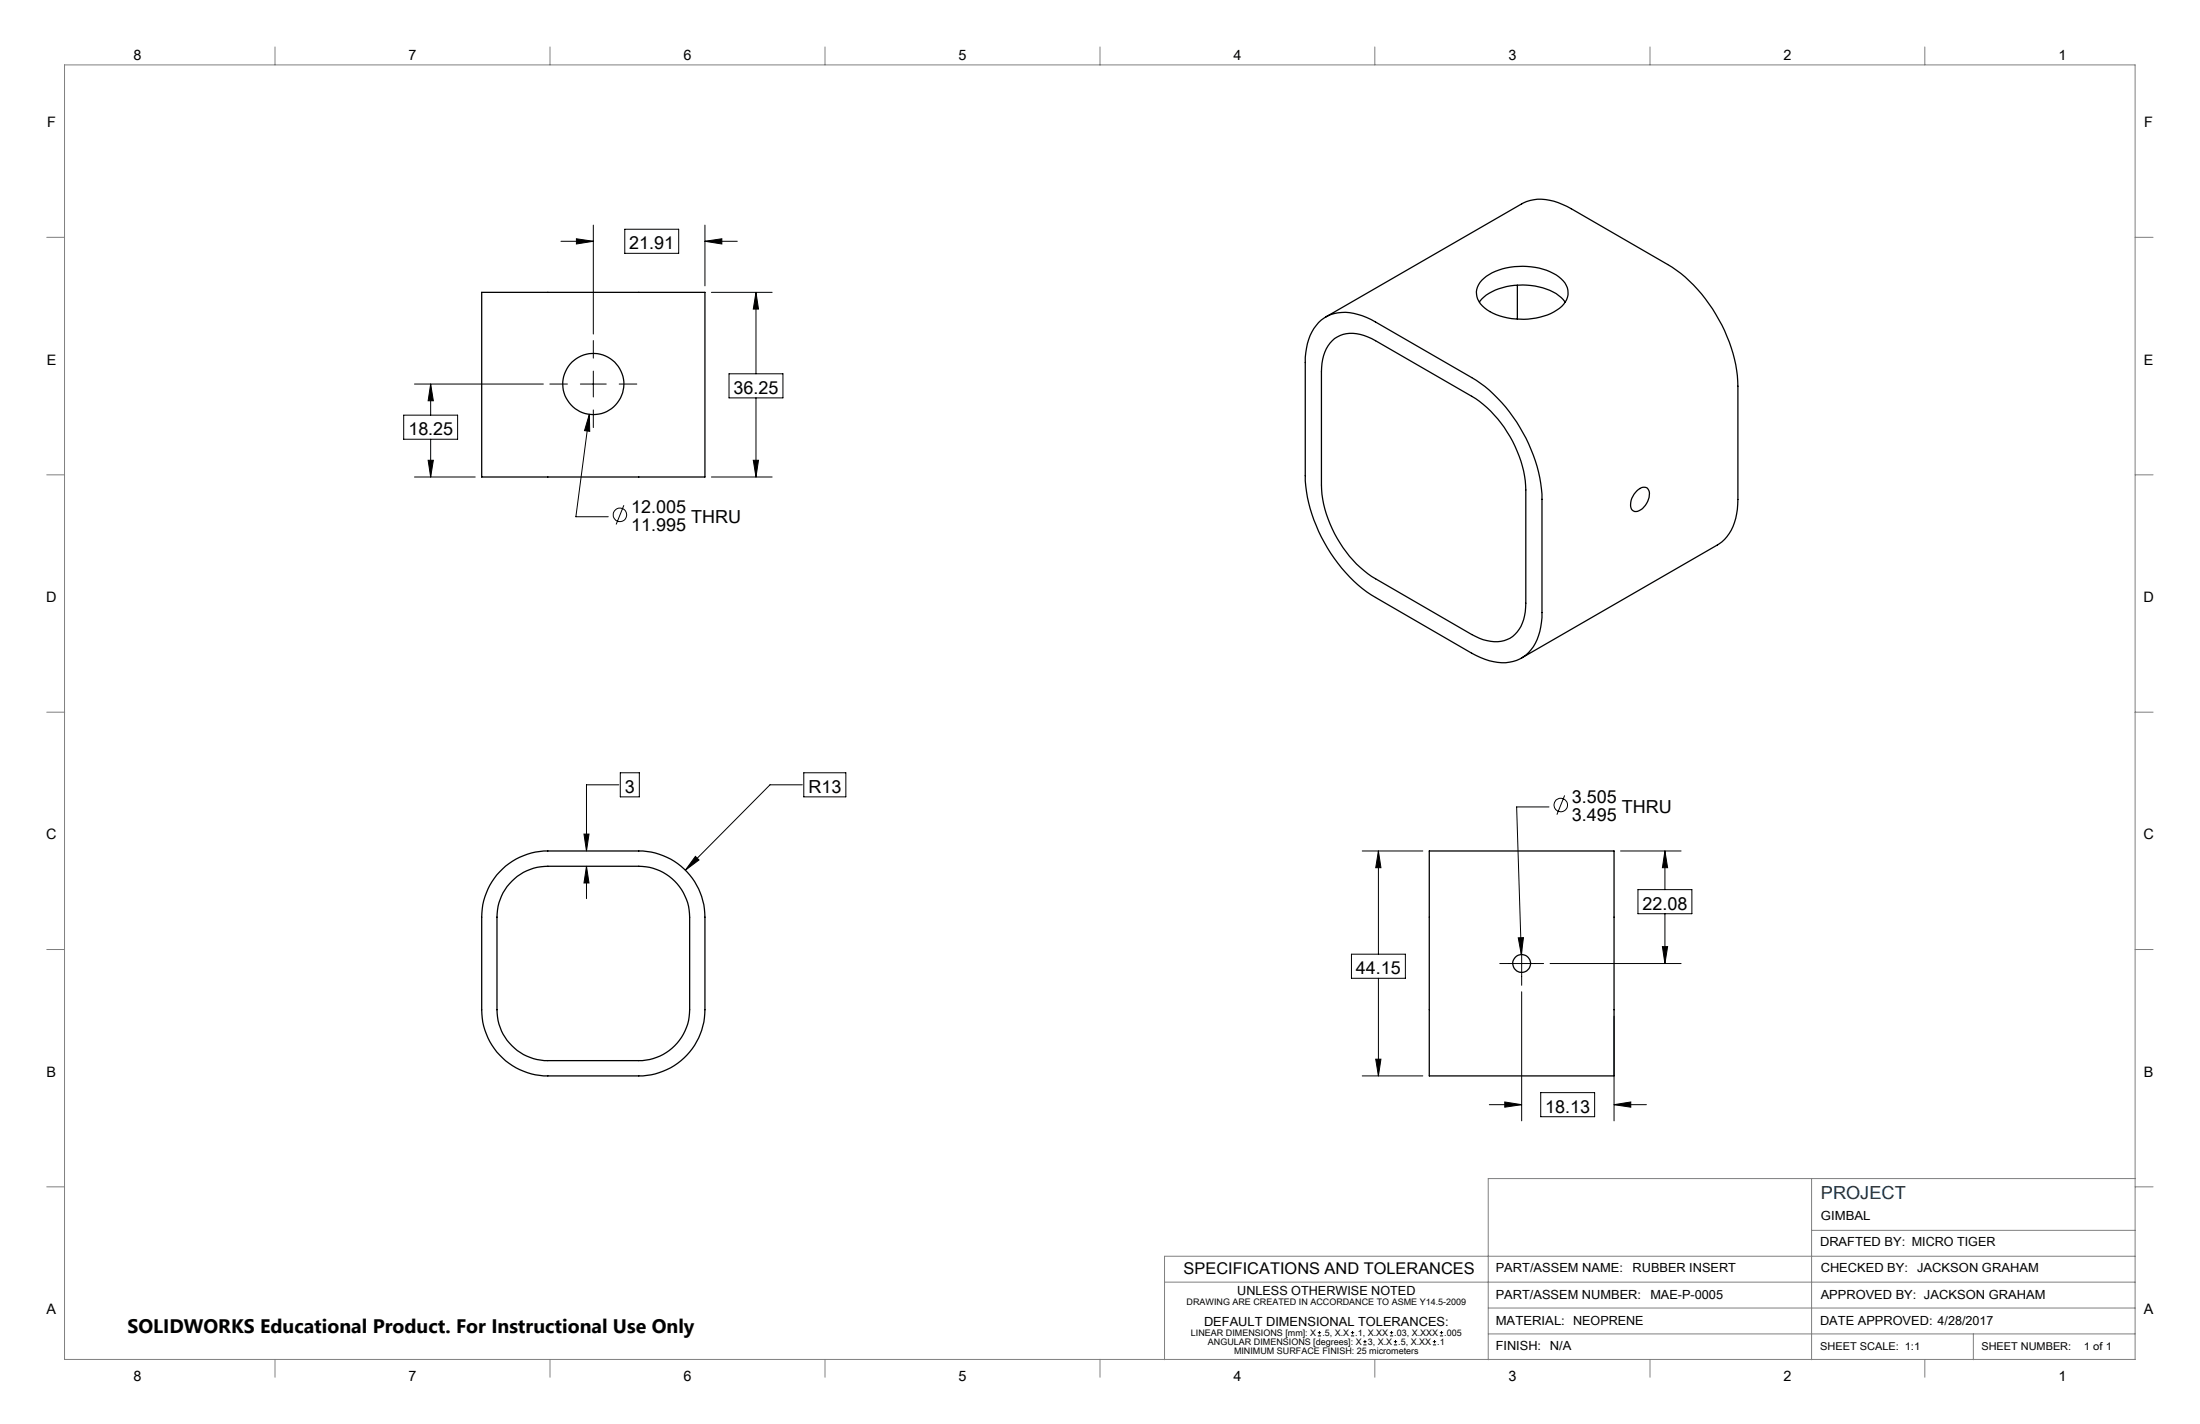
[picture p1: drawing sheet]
<svg xmlns="http://www.w3.org/2000/svg" width="432mm" height="279mm" viewBox="0 0 432 279" stroke-linecap="round" stroke-linejoin="round" font-family="sans-serif">
<g fill="none" stroke="#000" stroke-width=".2">
<path d="M110.1 47.3h6.4M113.1 46.8l3.4 .5-3.4 .6zM116.5 44.2v21.3M122.6 45h10.6v4.7h-10.6zM138.4 47.3l3.3-.5v1.1zM138.4 44.2v11.9M138.4 47.3h6.3M139.6 57.4h12M148.4 57.4l.5 3.2h-1.1zM148.4 57.4v15.9M81.4 75.4h25.2M84.5 75.4l.6 3.2h-1.1z"/>
<path d="M84.5 75.4v6.1M107.9 75.4h3.5M113.9 75.4h5.1M116.5 66.8v3.5M116.5 72.8v5.1M121.5 75.4h3.5M143.1 73.3h10.6v4.8h-10.6zM148.4 78.1v15.5M79.2 81.5h10.6v4.7h-10.6zM81.4 93.6h11.9M84 90.3h1.1l-.6 3.3zM84.5 86.2v7.4"/>
<path d="M115.7 81.3v3.3l-1-.1zM115.7 81.3l-2.7 20.1h6.4M116.5 80.4v3.5M122.4 99.1l-1.5 3.8M139.6 93.6h12M147.8 90.3h1.1l-.5 3.3zM121.5 154h-6.4v13M121.7 151.6h3.8v4.8h-3.8zM157.5 154h-6.4l-16.6 16.7M157.8 151.6h8.2v4.8h-8.2zM304 158.3h-6.3l.9 29M307.1 156.1l-1.5 3.7"/>
<path d="M114.6 163.7h1l-.5 3.3zM115.1 170l.5 3.2h-1zM115.1 170v6.3M136.5 168l.7 .7-2.7 2zM267.4 167h11.9M270.5 167l.5 3.3h-1zM270.5 167v20.2M318.1 167h11.9M321.5 174.6h10.6v4.7h-10.6zM326.8 167l.5 3.3h-1zM326.8 167v7.6M326.8 179.3v9.8"/>
<path d="M265.3 187.2h10.5v4.7h-10.5zM270.5 191.9v19.2M294.4 189.1h8.6M298 184h1l-.4 3.3zM298.7 184.7v8.6M298.7 194.6v25.3M304.2 189.1h25.8M316.8 199.4v20.5M326.3 185.7h1l-.5 3.4zM267.4 211.1h11.9M270 207.8h1l-.5 3.3zM292.3 216.7h6.4"/>
<path d="M295.3 216.2l3.4 .5-3.4 .5zM302.4 214.4h10.6v4.7h-10.6zM316.8 216.7l3.3-.5v1zM316.8 216.7h6.3M258.7 262.1h.6M258.7 261.5h.6M259 261.2v.6M265.1 262.1h.7M265.1 261.5h.7M265.5 261.2v.6M267.6 263.9h.6M267.6 263.2h.6"/>
<path d="M267.9 262.9v.7M272.8 262.1h.6M272.8 261.5h.6M273.1 261.2v.6M273.6 263.9h.6M273.6 263.2h.6M273.9 262.9v.7M281.2 263.9h.7M281.2 263.2h.7M281.6 262.9v.7M282.6 262.1h.6M282.6 261.5h.6"/>
<path d="M282.9 261.2v.6"/>
<circle cx="121.7" cy="101" r="1.33"/>
<circle cx="306.3" cy="158" r="1.32"/>
</g>
<g fill="none" stroke="#808080" stroke-width=".2">
<path d="M12.7 12.7h406.4v254h-406.4zM54 9.2v3.5M108 9.2v3.5M161.9 9.2v3.5M215.9 9.2v3.5M269.8 9.2v3.5M323.8 9.2v3.5M377.8 9.2v3.5M9.2 46.6h3.5M419.1 46.6h3.5M9.2 93.2h3.5M419.1 93.2h3.5"/>
<path d="M9.2 139.7h3.5M419.1 139.7h3.5M9.2 186.3h3.5M419.1 186.3h3.5M9.2 232.9h3.5M355.6 231.2v35.6M419.1 232.9h3.5M419.1 231.2h-127v35.6M228.6 251.6h190.5M292.1 256.6h127M355.6 241.4h63.5M419.1 246.5h-190.5v20.3"/>
<path d="M54 266.7v3.5M108 266.7v3.5M161.9 266.7v3.5M215.9 266.7v3.5M269.8 266.7v3.5M292.1 261.7h127M323.8 266.7v3.5M377.8 266.7v3.5M387.3 261.7v5.1"/>
</g>
<path d="M114.6 163.7h1l-.5 3.3zM115.1 170l.5 3.2h-1zM136.5 168l-2 2.7 2.7-2zM270.5 167l.5 3.3h-1zM270 207.8h1l-.5 3.3zM298 184l.6 3.3 .4-3.3zM295.3 216.2l3.4 .5-3.4 .5zM316.8 216.7l3.3-.5v1zM326.3 185.7h1l-.5 3.4zM326.8 167l.5 3.3h-1zM148.4 57.4l.5 3.2h-1.1zM147.8 90.3h1.1l-.5 3.3zM115.7 81.3l-1 3.2 1 .1zM113.1 46.8l3.4 .5-3.4 .6zM138.4 47.3l3.3-.5v1.1zM84.5 75.4l.6 3.2h-1.1zM84 90.3h1.1l-.6 3.3z" fill="#000"/>
<g fill="none" stroke="#000" stroke-width=".25">
<path d="M94.5 57.4h43.9v36.2h-43.9zM290.4 59.3a9.4 9.4 0 0 1 6.9-3.3 12.7 12.7 0 0 1 9.1 2.4l.8 .9M290.8 55a11.9 11.9 0 0 1 9.7-2.6 8.8 8.8 0 0 1 6.9 3.6 3.6 3.6 0 0 1-1.9 4.9 13.7 13.7 0 0 1-13.6-.1 3.7 3.7 0 0 1-1.7-4.9zM297.8 56v6.6M258.8 63.3a7.9 7.9 0 0 1 8.6-1.4l2.6 1.3 18.9 10.9a30.5 30.5 0 0 1 12.8 17.4l.5 2.3 .4 3.1v23.3a10.7 10.7 0 0 1-3.1 8.3 8 8 0 0 1-8 .9l-2.6-1.2-18.9-11a30.5 30.5 0 0 1-12.9-17.4l-.5-2.2-.4-3.2v-23.3a11.1 11.1 0 0 1 2.6-7.8zM260.2 62.2l38.5-22.2a8.5 8.5 0 0 1 8 .1l1.7 .9 18.9 10.9a30.5 30.5 0 0 1 12.8 17.5l.8 3.2 .2 3.2v22.2a10.7 10.7 0 0 1-3.1 8.3l-39.4 22.8M261.5 66.9a6.1 6.1 0 0 1 7-.8l1.5 .8 18.9 10.9a23.3 23.3 0 0 1 10.6 18.3v22.3a7.7 7.7 0 0 1-3.1 6.8 7.6 7.6 0 0 1-7.5-.7l-18.9-10.9a23.3 23.3 0 0 1-10.6-18.4v-22.2a8.5 8.5 0 0 1 2.1-6.1zM321.3 96.3a1.44 1.44 0 0 1 2.2-.3 3.3 3.3 0 0 1-1.1 3.8 1.38 1.38 0 0 1-2.2 .1 3.4 3.4 0 0 1 1.1-3.6zM98.1 171.1a12.9 12.9 0 0 1 9.4-4.1h17.9a13 13 0 0 1 13 13v18.1a13 13 0 0 1-13 13h-17.9a13 13 0 0 1-13-13v-18.1a13.1 13.1 0 0 1 3.6-8.9zM100.5 172.9a9.8 9.8 0 0 1 7-2.9h17.9a10 10 0 0 1 10 10v18.1a10 10 0 0 1-10 10h-17.9a10 10 0 0 1-10-10v-18.1a10 10 0 0 1 3-7.1zM280.5 167h36.3v44.1h-36.3z"/>
<circle cx="116.5" cy="75.4" r="6"/>
<circle cx="298.7" cy="189" r="1.75"/>
</g>
<text font-size="3.8" x="25" y="261.6">SOLIDWORKS Educational Product. For Instructional Use Only</text>
<g font-size="3.5">
<text x="123.5" y="48.9">21.91</text>
<text x="144" y="77.3">36.25</text>
<text x="80.1" y="85.4">18.25</text>
<text x="123.9" y="100.6">12.005</text>
<text x="123.9" y="104.1">11.995</text>
<text x="135.6" y="102.6">THRU</text>
<text x="122.7" y="155.6">3</text>
<text x="158.7" y="155.6">R13</text>
<text x="308.5" y="157.5">3.505</text>
<text x="308.5" y="161">3.495</text>
<text x="318.3" y="159.5">THRU</text>
<text x="322.4" y="178.5">22.08</text>
<text x="266.1" y="191.1">44.15</text>
<text x="303.3" y="218.3">18.13</text>
</g>
<text font-size="3.5" fill="#003359" x="357.4" y="235.3">PROJECT</text>
<text font-size="3.2" x="232.3" y="250">SPECIFICATIONS AND TOLERANCES</text>
<g font-size="2.8">
<text x="26.2" y="11.8">8</text>
<text x="80.2" y="11.8">7</text>
<text x="134.2" y="11.8">6</text>
<text x="188.1" y="11.8">5</text>
<text x="242.1" y="11.8">4</text>
<text x="296.1" y="11.8">3</text>
<text x="350.1" y="11.8">2</text>
<text x="404" y="11.8">1</text>
<text x="9.2" y="25">F</text>
<text x="420.8" y="25">F</text>
<text x="9.2" y="71.5">E</text>
<text x="420.8" y="71.5">E</text>
<text x="9.1" y="118.1">D</text>
<text x="420.7" y="118.1">D</text>
<text x="9.1" y="164.7">C</text>
<text x="420.7" y="164.7">C</text>
<text x="9.2" y="211.2">B</text>
<text x="420.8" y="211.2">B</text>
<text x="9.2" y="257.8">A</text>
<text x="420.8" y="257.8">A</text>
<text x="26.2" y="271">8</text>
<text x="80.2" y="271">7</text>
<text x="134.2" y="271">6</text>
<text x="188.1" y="271">5</text>
<text x="242.1" y="271">4</text>
<text x="296.1" y="271">3</text>
<text x="350.1" y="271">2</text>
<text x="404" y="271">1</text>
</g>
<g font-size="2.5">
<text x="357.4" y="239.3">GIMBAL</text>
<text x="357.2" y="244.5">DRAFTED BY: MICRO TIGER</text>
<text x="293.6" y="249.7">PART/ASSEM NAME:</text>
<text x="320.4" y="249.7">RUBBER INSERT</text>
<text x="357.4" y="249.7">CHECKED BY:</text>
<text x="376.3" y="249.7">JACKSON GRAHAM</text>
<text x="242.8" y="254.2">UNLESS OTHERWISE NOTED</text>
<text x="293.6" y="254.8">PART/ASSEM NUMBER:</text>
<text x="323.9" y="254.8">MAE-P-0005</text>
<text x="357.4" y="254.8">APPROVED BY: JACKSON GRAHAM</text>
<text x="236.3" y="260.1">DEFAULT DIMENSIONAL TOLERANCES:</text>
<text x="293.6" y="260">MATERIAL: NEOPRENE</text>
<text x="357.2" y="260">DATE APPROVED: 4/28/2017</text>
<text x="293.6" y="264.9">FINISH: N/A</text>
</g>
<g font-size="2.1">
<text x="357.2" y="264.9">SHEET SCALE: 1:1</text>
<text x="388.9" y="264.9">SHEET NUMBER:</text>
<text x="409" y="264.9">1 of 1</text>
</g>
<g font-size="1.8">
<text x="232.9" y="256.1">DRAWING ARE CREATED IN ACCORDANCE TO ASME Y14.5-2009</text>
<text x="233.8" y="262.1">LINEAR DIMENSIONS [mm]: X .5, X.X .1, X.XX .03, X.XXX .005</text>
<text x="237.1" y="263.8">ANGULAR DIMENSIONS [degrees]: X 3, X.X .5, X.XX .1</text>
<text x="242.2" y="265.6">MINIMUM SURFACE FINISH: 25 micrometers</text>
</g>
</svg>
